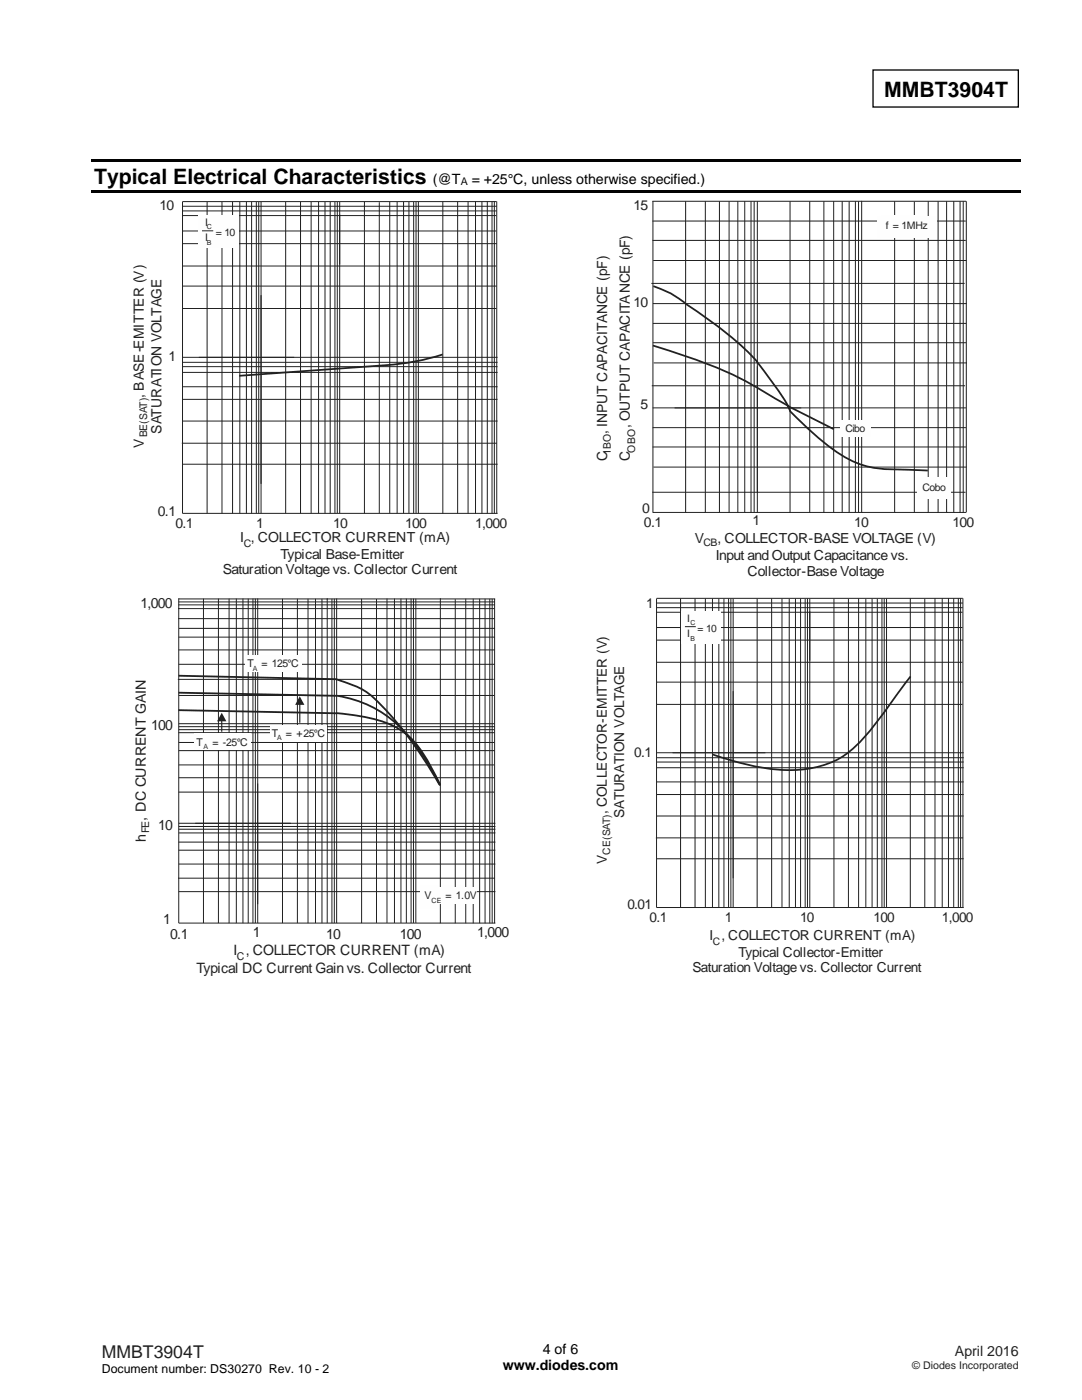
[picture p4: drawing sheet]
<svg xmlns="http://www.w3.org/2000/svg" width="216mm" height="279mm" viewBox="0 0 216 279" stroke-linecap="round" stroke-linejoin="round" font-family="sans-serif">
<path d="M174.2 14h29v7.4h-29z" fill="none" stroke="#000" stroke-width=".26"/>
<g fill="#000">
<path d="M18.3 31.8h185.4v.5h-185.4z" fill-rule="evenodd"/>
<path d="M18.3 38h185.4v.5h-185.4z" fill-rule="evenodd"/>
</g>
<g fill="none" stroke="#221f20" stroke-width=".2">
<path d="M36.4 43h62.6M36.4 57.1h62.7M36.4 48.6h62.7M36.4 41.2h62.7M36.4 46.1h62.6M36.4 53.1h62.6M36.4 42.1h62.7M41.3 40.3v62.2M44.3 40.3v62.2M46.4 40.3v62.2M47.9 40.3v62.2M49.2 40.3v62.2"/>
<path d="M50.2 40.3v62.2M51.1 40.3v62.2M51.6 40.3v62.2M52.1 40.3v62.2M57 40.3v62.2M60 40.3v62.2M62.1 40.3v62.2M63.6 40.3v62.2M64.9 40.3v62.2M65.9 40.3v62.2M66.8 40.3v62.2M67.3 40.3v62.2"/>
<path d="M67.8 40.3v62.2M72.7 40.3v62.2M75.7 40.4v62.1M77.8 40.3v62.2M79.2 40.3v62.2M80.5 40.3v62.2M81.6 40.3v62.2M82.5 40.3v62.2M83 40.3v62.2M83.5 40.3v62.2M88.4 40.2v62.3M91.3 40.3v62.2"/>
<path d="M93.4 40.2v62.3M94.9 40.2v62.3M96.2 40.2v62.3M97.2 40.2v62.3M98.2 40.2v62.3M98.6 40.2v62.3M99.1 40.2l-62.7 .1v62.2h62.9M99.1 40.2v62.3M36.4 71.3h62.9M36.4 74.3h62.9M36.4 73.2h62.9M36.4 72.3h62.9"/>
<path d="M36.4 77.2h62.9M36.4 61.6h62.6M36.4 79.7h62.9M36.3 88.5h62.8M36.4 92.6h62.9M36.4 84h62.9"/>
</g>
<path d="M39.5 43h8v6.5h-8z" fill-rule="evenodd" fill="#fefefe"/>
<path d="M88.3 70.7a46.9 46.9 0 0 1-11.2 2.2l-29.4 2.1" fill="none" stroke="#221f20" stroke-width=".36"/>
<g fill="none" stroke="#221f20" stroke-width=".2">
<path d="M40.3 46.1h2.2M130 56.6h62.5M130.2 40.2h62.6v62.1M130.2 48h62.5M130.2 44.1h62.5M130.3 40.1v62.2M130.3 52h62.5M136.8 40.2v62.1M140.7 40.2v62.1M143.6 40.2v62.1M145.5 40.2v62.1M147.2 40.2v62.1"/>
<path d="M148.6 40.2v62.1M149.9 40.2v62.1M150.5 40.2v62.1M151.1 40.2v62.1M157.6 40.2v62.1M161.6 40.2v62.1M164.4 40.2v62.1M166.4 40.2v62.1M168 40.2v62.1M169.4 40.2v62.1M170.7 40.2v62.1M171.3 40.2v62.1"/>
<path d="M171.9 40.1v62.2M178.5 40.2v62.1M182.4 40.2v62.1M185.2 40.2v62.1M187.2 40.2v62.1M188.9 40.2v62.1M190.3 40.2v62.1M191.6 40.2v62.1M192.2 40.2v62.1M130.1 77h62.5M130.3 60.6h62.6M130.3 68.4h62.5"/>
<path d="M130.3 64.5h62.5M130.4 72.4h62.5M130.1 98.2h62.6M130.2 81.4h62.5M130.2 89.2h62.5M130.2 85.3h62.5M130.4 93.2h62.5M130.2 102.3h62.5"/>
</g>
<path d="M157.6 81.2l8.8 4.5" fill="none" stroke="#221f20" stroke-width=".35"/>
<g fill="#fefefe">
<path d="M167.7 83.9h6.1v3.3h-6.1z" fill-rule="evenodd"/>
<path d="M183 95.2h6.8v4.4h-6.8z" fill-rule="evenodd"/>
<path d="M175 43.2h11.8v4.3h-11.8z" fill-rule="evenodd"/>
<path d="M175.9 43h6.7v4.3h-6.7z" fill-rule="evenodd"/>
</g>
<path d="M130.4 57.1a18.6 18.6 0 0 1 6.3 3.4M130.3 69a96 96 0 0 1 19 7.4l8.3 4.8M136.7 60.6a73.4 73.4 0 0 1 14.4 11.7M151 72.1l1.2 1.6a61.7 61.7 0 0 1 5 7.4M157.1 80.9l.6 1.3M157.7 82.1a52 52 0 0 0 12 9.7 21.7 21.7 0 0 0 10.4 1.9l5 .2" fill="none" stroke="#221f20" stroke-width=".35"/>
<g fill="#fefefe">
<path d="M82.9 176.8h12v4.5h-12z" fill-rule="evenodd"/>
<path d="M83.8 176.7h11.7v4.5h-11.7z" fill-rule="evenodd"/>
</g>
<g fill="none" stroke="#221f20" stroke-width=".2">
<path d="M35.7 119.4v64.8h63.1M35.7 119.5h63.1M40.6 119.5v64.7M43.6 119.5v64.7M45.7 119.5v64.7M47.2 119.5v64.7M48.5 119.5v64.7M49.5 119.5v64.7M50.5 119.5v64.7M51 119.5v64.7M51.4 119.4v64.8M56.4 119.5v64.7"/>
<path d="M59.3 119.5v64.7M61.5 119.5v64.7M63 119.5v64.7M64.2 119.5v64.7M65.3 119.5v64.7M66.2 119.5v64.7M66.7 119.5v64.7M67.2 119.4v64.8M72.2 119.5v64.7M75.1 119.5v64.7M77.2 119.5v64.7M78.7 119.5v64.7"/>
<path d="M80 119.5v64.7M81.1 119.5v64.7M82 119.5v64.7M82.5 119.5v64.7M83 119.5v64.7M87.9 119.4v64.9M90.8 119.6v64.7M92.9 119.5v64.8M94.4 119.5v64.8M95.7 119.5v64.8M96.8 119.5v64.8M97.7 119.5v64.8"/>
<path d="M98.2 119.5v64.8M98.7 119.5v64.8M35.5 135.6h63M35.5 121.5h63.1M35.6 123.5h63M35.6 120.7h63.1M35.7 129.7h63M35.7 138.8h62.9M35.7 132.6h63M35.7 127.2h63M35.7 120.1h63M35.7 125.4h63.1"/>
<path d="M35.6 146.2h63M35.7 155.2h62.9M35.7 149.8h63M35.7 145h63M35.7 148.2h62.9M35.7 158.1h62.9M35.7 152.7h62.9M35.7 145.6h62.9M35.7 144.4h62.9M35.5 175.3h63.2M35.7 164.3h63.1M35.7 177.9h63.1"/>
<path d="M35.7 172.4h63.1M35.7 166.2h63.1M35.7 165.5h63.1M35.7 164.9h63.1M35.7 168.1h63.1M35.7 169.7h63.1"/>
</g>
<path d="M35.6 138.2l31.7 .7M35.6 134.9l31.6 .7M67.1 135.6a19.5 19.5 0 0 1 7.4 3.6 74.1 74.1 0 0 1 13.2 17.4M67.3 138.8a23.5 23.5 0 0 1 15.8 10.1l1.9 2.9 2.9 5M35.6 141.7l31.6 .7M67.2 142.3a30.7 30.7 0 0 1 12.4 3.2 17.8 17.8 0 0 1 6.5 7.7l1.7 3.4" fill="none" stroke="#221f20" stroke-width=".36"/>
<g fill="#fefefe">
<path d="M38.8 146.2h11.2v3.4h-11.2z" fill-rule="evenodd"/>
<path d="M53.9 144.7h11.2v3.3h-11.2z" fill-rule="evenodd"/>
<path d="M48.9 130.7h11.3v3.4h-11.3z" fill-rule="evenodd"/>
<path d="M83.9 177h11.2v3.4h-11.2z" fill-rule="evenodd"/>
</g>
<g fill="#221f20">
<path d="M59.8 139l.9 1.7h-.8v3.5h-.2v-3.5h-.8z"/>
<path d="M44.2 142.2l1 1.8h-.8v2h-.3v-2h-.8z"/>
</g>
<g fill="none" stroke="#221f20" stroke-width=".2">
<path d="M131 119.5v61.6h61.3M131 119.4h61.1M135.8 119.5v61.6M138.7 119.5v61.6M140.7 119.5v61.6M142.2 119.5v61.6M143.4 119.5v61.6M144.5 119.5v61.6M145.4 119.5v61.6M145.8 119.5v61.6M146.3 119.5v61.6M151.1 119.5v61.6"/>
<path d="M154 119.5v61.6M156 119.5v61.6M157.5 119.5v61.6M158.7 119.5v61.6M159.7 119.5v61.6M160.7 119.5v61.6M161.1 119.5v61.6M161.6 119.5v61.6M166.4 119.5v61.6M169.3 119.5v61.6M171.3 119.5v61.6M172.8 119.5v61.6"/>
<path d="M174 119.5v61.6M175.1 119.5v61.6M176 119.5v61.6M176.4 119.5v61.6M176.9 119.5v61.6M181.6 119.4v61.8M184.5 119.5v61.7M186.6 119.4v61.8M188 119.4v61.8M189.3 119.4v61.8M190.3 119.4v61.8M191.2 119.4v61.8"/>
<path d="M191.7 119.4v61.8M192.1 119.4v61.8M131 122.2h61.1M131 136.1h61.1M131 127.7h61.1M131 120.4h61.1M131 125.2h61.1M131 132.2h61.1M131 121.3h61.1M131 150.2h61.3M131 153.2h61.3M131 152.1h61.3"/>
<path d="M131 151.2h61.3M131 156h61.3M131 140.6h61.1M131 158.6h61.3M130.9 167.2h61.3M131 171.4h61.3M131 162.9h61.3"/>
</g>
<path d="M181.7 135l-1.9 2.5a94.4 94.4 0 0 1-8.9 11.3 18.4 18.4 0 0 1-14.1 4.9 49 49 0 0 1-14.6-3.1" fill="none" stroke="#221f20" stroke-width=".35"/>
<path d="M135.9 122h7.8v6.4h-7.8z" fill-rule="evenodd" fill="#fefefe"/>
<path d="M136.7 125.1h2.1" fill="none" stroke="#221f20" stroke-width=".2"/>
<g font-size="4.2">
<text x="176.4" y="19.3">MMBT3904T</text>
<text x="18.8" y="36.7">Typical Electrical Characteristics</text>
</g>
<text font-size="3.5" fill="#231f20" x="20.3" y="270.9">MMBT3904T</text>
<g font-size="2.9" fill="#221f20">
<text x="28" y="121.4">1,000</text>
<text x="30.1" y="145.6">100</text>
<text x="31.5" y="165.6">10</text>
<text x="32.6" y="184.5">1</text>
<text x="34" y="187.3">0.1</text>
<text x="46.6" y="190.5">I , COLLECTOR CURRENT (mA)</text>
<text x="50.4" y="187">1</text>
<text x="65.1" y="187.3">10</text>
<text x="79.8" y="187.3">100</text>
<text x="95.2" y="187">1,000</text>
<text x="39.2" y="194.1">Typical DC Current Gain vs. Collector Current</text>
</g>
<g font-size="2.8" fill="#221f20">
<text x="31.8" y="42">10</text>
<text x="126.4" y="42">15</text>
<text x="126.4" y="61.3">10</text>
<text x="33.6" y="72.1">1</text>
<text x="28.7" y="79.3" transform="rotate(-90 28.7 79.3)">, BASE-EMITTER (V)</text>
<text x="127.8" y="81.7">5</text>
<text x="28.7" y="89.4" transform="rotate(-90 28.7 89.4)">V</text>
<text x="32.2" y="86.6" transform="rotate(-90 32.2 86.6)">SATURATION VOLTAGE</text>
<text x="121.2" y="86.5" transform="rotate(-90 121.2 86.5)">, INPUT CAPACITANCE (pF)</text>
<text x="125.7" y="85.5" transform="rotate(-90 125.7 85.5)">, OUTPUT CAPACITANCE (pF)</text>
<text x="121.2" y="92.1" transform="rotate(-90 121.2 92.1)">C</text>
<text x="125.7" y="92.1" transform="rotate(-90 125.7 92.1)">C</text>
<text x="31.5" y="102.9">0.1</text>
<text x="35" y="105.3">0.1</text>
<text x="51.1" y="105.3">1</text>
<text x="66.5" y="105.3">10</text>
<text x="80.8" y="105.3">100</text>
<text x="94.8" y="105.3">1,000</text>
<text x="128.2" y="102.4">0</text>
<text x="128.5" y="105.2">0.1</text>
<text x="150.2" y="104.8">1</text>
<text x="170.5" y="105.2">10</text>
<text x="190" y="105.2">100</text>
<text x="47.9" y="108.1">I , COLLECTOR CURRENT (mA)</text>
<text x="56" y="111.5">Typical Base-Emitter</text>
<text x="138.6" y="108.3">V</text>
<text x="142.8" y="111.8">Input and Output Capacitance vs.</text>
<text x="143.2" y="108.3">, COLLECTOR-BASE VOLTAGE (V)</text>
<text x="44.4" y="114.6">Saturation Voltage vs. Collector Current</text>
<text x="149.1" y="114.9">Collector-Base Voltage</text>
<text x="29.1" y="163.8" transform="rotate(-90 29.1 163.8)">, DC CURRENT GAIN</text>
<text x="29.1" y="168.1" transform="rotate(-90 29.1 168.1)">h</text>
</g>
<g font-size="2.8">
<text x="86.4" y="36.7">(@T</text>
<text x="94.1" y="36.7">= +25°C, unless otherwise specified.)</text>
<text x="100.3" y="273.5">www.diodes.com</text>
<text x="108.3" y="270.2">4 of 6</text>
</g>
<text font-size="2.8" fill="#231f20" x="190.5" y="270.6">April 2016</text>
<g font-size="2.7" fill="#221f20">
<text x="128.9" y="121.3">1</text>
<text x="126.6" y="151.2">0.1</text>
<text x="121.1" y="162.5" transform="rotate(-90 121.1 162.5)">, COLLECTOR-EMITTER (V)</text>
<text x="124.5" y="163.2" transform="rotate(-90 124.5 163.2)">SATURATION VOLTAGE</text>
<text x="121.1" y="172.4" transform="rotate(-90 121.1 172.4)">V</text>
<text x="125.2" y="181.4">0.01</text>
<text x="129.6" y="184.1">0.1</text>
<text x="144.6" y="184.1">1</text>
<text x="159.6" y="184.1">10</text>
<text x="174.3" y="184.1">100</text>
<text x="188" y="184.1">1,000</text>
<text x="141.6" y="187.5">I , COLLECTOR CURRENT (mA)</text>
<text x="147.4" y="191">Typical Collector-Emitter</text>
<text x="138.2" y="194">Saturation Voltage vs. Collector Current</text>
</g>
<text font-size="2.5" x="20.3" y="274">Document number: DS30270 Rev. 10 - 2</text>
<text font-size="2.1" x="91.9" y="37">A</text>
<g font-size="2.1" fill="#221f20">
<text x="40.9" y="45.1">I</text>
<text x="43" y="47.2">= 10</text>
<text x="176.7" y="45.8">f = 1MHz</text>
<text x="40.9" y="48.2">I</text>
<text x="29.4" y="87.3" transform="rotate(-90 29.4 87.3)">BE(SAT)</text>
<text x="168.7" y="86.2">Cibo</text>
<text x="121.9" y="90.3" transform="rotate(-90 121.9 90.3)">IBO</text>
<text x="126.8" y="90.3" transform="rotate(-90 126.8 90.3)">OBO</text>
<text x="184.1" y="97.9">Cobo</text>
<text x="48.6" y="109.1">C</text>
<text x="140.4" y="109">CB</text>
<text x="137.1" y="124.1">I</text>
<text x="137.1" y="127.1">I</text>
<text x="139.2" y="126.1">= 10</text>
<text x="49.4" y="133.2">T</text>
<text x="52.2" y="133.2">= 125°C</text>
<text x="39.2" y="148.8">T</text>
<text x="42.4" y="148.8">= -25°C</text>
<text x="54.3" y="147.1">T</text>
<text x="57.1" y="147.1">= +25°C</text>
<text x="29.8" y="166.3" transform="rotate(-90 29.8 166.3)">FE</text>
<text x="84.7" y="179.5">V</text>
<text x="88.9" y="179.5">= 1.0V</text>
<text x="47.3" y="191.6">C</text>
<text x="142.2" y="188.6">C</text>
</g>
<text font-size="2.1" fill="#231f20" x="182" y="273.2">© Diodes Incorporated</text>
<text font-size="2" fill="#221f20" x="121.8" y="170.7" transform="rotate(-90 121.8 170.7)">CE(SAT)</text>
<g font-size="1.4" fill="#221f20">
<text x="41.3" y="45.8">C</text>
<text x="41.3" y="48.9">B</text>
<text x="137.8" y="124.7">C</text>
<text x="137.8" y="127.8">B</text>
<text x="50.4" y="133.9">A</text>
<text x="40.6" y="149.6">A</text>
<text x="55.3" y="147.8">A</text>
<text x="86.1" y="180.2">CE</text>
</g>
</svg>
